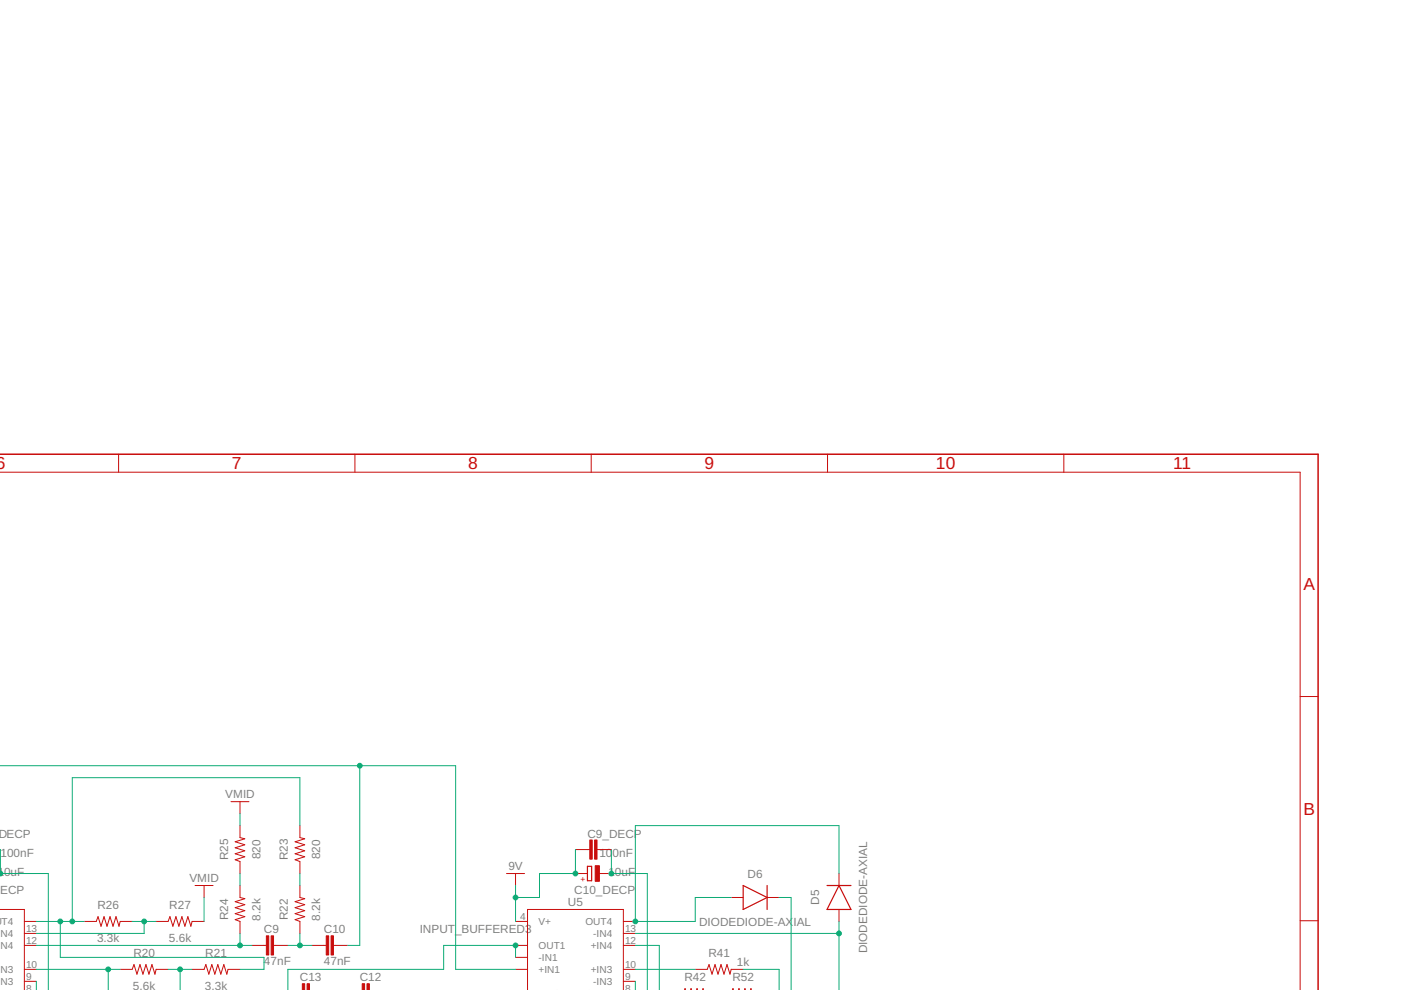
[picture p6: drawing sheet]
<svg xmlns="http://www.w3.org/2000/svg" width="297mm" height="210mm" viewBox="0 0 297 210" stroke-linecap="round" stroke-linejoin="round" font-family="sans-serif">
<g fill="none" stroke="#c90d0c" stroke-width=".21">
<path d="M25.1 96.3v3.8M75.2 96.3v3.8M125.3 96.3v3.8M175.5 96.3v3.8M225.6 96.3v3.8M-.1 100.1h275.8v109.8M275.7 147.7h3.8M49 170h3.8M50.9 170v2.5M50.9 175v2.6l1 .2-2 .7 2 .6-2 .6 2 .7-2 .6 2 .7-2 .6 1 .4v2.5M63.6 175v2.6l1 .2-2 .7 2 .6-2 .6 2 .7-2 .6 2 .7-2 .6 1 .4v2.5M-.1 192.8h5.3v17.1"/>
<path d="M0 180.1h.1M0 185.2h.1M5.2 195.4h2.5M5.2 197.9h2.5M17.9 195.4h2.5l.4-1 .6 2 .7-2 .6 2 .6-2 .7 2 .6-2 .6 2 .3-1h2.5M33.1 195.4h2.5l.4-1 .7 2 .6-2 .6 2 .7-2 .6 2 .6-2 .7 2 .2-1h2.6M41.4 187.7h3.8M43.3 187.7v2.6M50.9 187.7v2.6l1 .2-2 .7 2 .6-2 .6 2 .7-2 .6 2 .7-2 .6 1 .4v2.5M63.6 187.7v2.6l1 .2-2 .7 2 .6-2 .6 2 .7-2 .6 2 .7-2 .6 1 .4v2.5M107.4 185.2h3.8M109.3 195.4h2.5"/>
<path d="M109.3 185.2v2.5M122 180.1h3.1M122 185.2h2.5M126.6 180.1h3M127.1 185.2h2.5M132.2 195.4h2.5M132.2 197.9h2.5M155 190.3h2.6M162.6 190.3h2.6M177.9 185.2v2.5M177.9 192.8v2.6M275.7 195.2h3.8"/>
<path d="M5.2 208.1h2.5M5.2 205.5h2.5M5.2 200.4h2.5M25.5 205.5h2.5l.4-1 .6 2 .7-2 .6 2 .6-2 .7 2 .6-2 .7 2 .2-1h2.5M40.7 205.5h2.6l.3-1 .7 2 .6-2 .7 2 .6-2 .6 2 .7-2 .6 2 .2-1h2.6M53.4 200.4h3.1M58 200.4h3M66.1 200.4h3.1M70.7 200.4h3M109.3 205.5h2.5M109.3 200.4h2.5M109.3 203h2.5"/>
<path d="M111.8 209.9v-17.1h20.4v17.1M132.2 208.1h2.5M132.2 205.5h2.5M132.2 200.4h2.5M145.1 209.9l.1-.3 .2 .3M146.4 209.9l.1-.3 .1 .3M147.4 205.5h2.5l.4-1 .7 2 .6-2 .6 2 .7-2 .6 2 .6-2 .7 2 .2-1h2.6M147.7 209.9l.1-.3 .1 .3M148.9 209.9l.2-.3 .1 .3M155.3 209.9l.1-.3 .1 .3M156.6 209.9l.1-.3 .1 .3M157.8 209.9l.1-.3 .2 .3"/>
<path d="M159.1 209.9l.1-.3 .1 .3"/>
</g>
<g fill="#c90d0c" stroke="#c90d0c" stroke-width=".21">
<path d="M56.5 198.4h.5v4.1h-.5z"/>
<path d="M57.5 198.4h.5v4.1h-.5z"/>
<path d="M69.2 198.4h.5v4.1h-.5z"/>
<path d="M70.2 198.4h.5v4.1h-.5z"/>
<path d="M125.1 178.1h.5v4.1h-.5z"/>
<path d="M126.1 178.1h.5v4.1h-.5z"/>
<path d="M126.2 183.6h.9v3.3h-.9z"/>
<path d="M76.8 208.6h.5v1.3h-.5z"/>
<path d="M77.8 208.6h.5v1.3h-.5z"/>
<path d="M64.1 208.6h.5v1.3h-.5z"/>
<path d="M65.1 208.6h.5v1.3h-.5z"/>
</g>
<path d="M124.5 183.7h.9v3h-.9zM157.6 187.7l5 2.6-5 2.5zM162.6 187.7v5.1M175.3 187.7h5.1M177.9 187.7l2.5 5.1h-5.1z" fill="none" stroke="#c90d0c" stroke-width=".25"/>
<path d="M-.1 96.3h279.6v113.6" fill="none" stroke="#c90d0c" stroke-width=".32"/>
<g fill="none" stroke="#0dab76" stroke-width=".21">
<path d="M-.1 162.3h96.7v43.2h12.7M50.9 172.5v2.5M63.6 175v-10.1h-48.3v30.5M76.3 162.3v38.1h-2.6M.1 180.1v5.1h10.1v24.7M7.7 195.4h10.2M12.8 195.4v7.6h43.2v2.5h-5.1M28 195.4h5.1M30.6 195.4v2.5h-22.9M43.3 190.3v5.1M50.9 185.2v2.5M50.9 197.9v2.5"/>
<path d="M63.6 185.2v2.5M63.6 197.9v2.5M109.3 187.7v7.7M122 180.1v5.1h-7.6v5.1h-5.1M129.6 180.1v5.1h7.6v24.7M134.7 197.9h43.2M165.2 190.3h2.5v19.6M177.9 185.2v-10.2h-43.2v20.4h12.7v-5.1h7.6M177.9 195.4v14.5M7.7 205.5h17.8M7.7 200.4h45.7M7.7 208.1v1.8"/>
<path d="M22.9 205.5v4.4M35.6 205.5h5.1M38.2 205.5v4.4M61 200.4h5.1M109.3 203v-2.6h-15.2v5.1h-33.1v4.4M134.7 205.5h12.7M134.7 200.4h5.1v9.5M134.7 208.1v1.8M157.6 205.5h7.6v4.4"/>
</g>
<g fill="#0dab76" stroke="#0dab76" stroke-width=".21">
<path d="M-.1 184.8a.47 .47 0 0 1 .7 .4 .47 .47 0 0 1-.7 .4z" fill-rule="evenodd"/>
<circle cx="129.6" cy="185.2" r=".51"/>
<circle cx="109.3" cy="190.3" r=".51"/>
<circle cx="122" cy="185.2" r=".51"/>
<circle cx="22.9" cy="205.5" r=".51"/>
<circle cx="15.3" cy="195.4" r=".51"/>
<circle cx="12.8" cy="195.4" r=".51"/>
<circle cx="38.2" cy="205.5" r=".51"/>
<circle cx="63.6" cy="200.4" r=".51"/>
<circle cx="50.9" cy="200.4" r=".51"/>
<circle cx="30.6" cy="195.4" r=".51"/>
<circle cx="109.3" cy="200.4" r=".51"/>
<circle cx="177.9" cy="197.9" r=".51"/>
<circle cx="134.7" cy="195.4" r=".51"/>
<circle cx="76.3" cy="162.3" r=".51"/>
</g>
<g font-size="3.7" fill="#c90d0c">
<text x="-.9" y="99.5">6</text>
<text x="49.2" y="99.5">7</text>
<text x="99.3" y="99.5">8</text>
<text x="149.4" y="99.5">9</text>
<text x="198.4" y="99.5">10</text>
<text x="248.7" y="99.5">11</text>
<text x="276.3" y="125.2">A</text>
<text x="276.3" y="172.7">B</text>
</g>
<g font-size="2.5" fill="#808080">
<text x="47.8" y="169.2">VMID</text>
<text x="-.4" y="177.6">DECP</text>
<text x="124.5" y="177.6">C9_DECP</text>
<text x="-.5" y="185.7">10uF</text>
<text x=".1" y="181.7">100nF</text>
<text x="48.3" y="182.4" transform="rotate(-90 48.3 182.4)">R25</text>
<text x="55.2" y="182.2" transform="rotate(-90 55.2 182.2)">820</text>
<text x="61" y="182.4" transform="rotate(-90 61 182.4)">R23</text>
<text x="67.9" y="182.2" transform="rotate(-90 67.9 182.2)">820</text>
<text x="107.8" y="184.4">9V</text>
<text x="127.1" y="181.7">10</text>
<text x="129" y="185.7">10uF</text>
<text x="129.9" y="181.7">0nF</text>
<text x="0" y="189.5">ECP</text>
<text x="40.2" y="187">VMID</text>
<text x="121.8" y="189.5">C10_DECP</text>
<text x="158.5" y="186.1">D6</text>
<text x="173.7" y="191.9" transform="rotate(-90 173.7 191.9)">D5</text>
<text x="20.7" y="192.8">R26</text>
<text x="35.9" y="192.8">R27</text>
<text x="48.3" y="195.1" transform="rotate(-90 48.3 195.1)">R24</text>
<text x="55.2" y="195.2" transform="rotate(-90 55.2 195.2)">8.2k</text>
<text x="56" y="197.9">C9</text>
<text x="61" y="195.1" transform="rotate(-90 61 195.1)">R22</text>
<text x="67.9" y="195.2" transform="rotate(-90 67.9 195.2)">8.2k</text>
<text x="68.7" y="197.9">C10</text>
<text x="89" y="197.9">INPUT_BUFFERED3</text>
<text x="120.4" y="192.1">U5</text>
<text x="148.2" y="196.3">DIODEDIODE-AX</text>
<text x="168.2" y="196.3">IAL</text>
<text x="20.6" y="199.7">3.3k</text>
<text x="28.3" y="203">R20</text>
<text x="35.8" y="199.7">5.6k</text>
<text x="43.5" y="203">R21</text>
<text x="150.2" y="203">R41</text>
<text x="183.8" y="202.2" transform="rotate(-90 183.8 202.2)">DIODEDIODE-AXIAL</text>
<text x="28.2" y="209.8">5.6k</text>
<text x="43.4" y="209.8">3.3k</text>
<text x="56" y="204.5">47nF</text>
<text x="63.6" y="208.1">C13</text>
<text x="68.7" y="204.5">47nF</text>
<text x="76.3" y="208.1">C12</text>
<text x="145.1" y="208.1">R42</text>
<text x="155.3" y="208.1">R52</text>
<text x="156.2" y="204.8">1k</text>
</g>
<g font-size="2.1" fill="#808080">
<text x=".3" y="196.1">T4</text>
<text x="5.5" y="197.6">13</text>
<text x="110.3" y="195">4</text>
<text x="114.2" y="196.1">V+</text>
<text x="124.1" y="196.1">OUT4</text>
<text x="132.5" y="197.6">13</text>
<text x="-.5" y="201.2">IN4</text>
<text x="-.5" y="198.7">IN4</text>
<text x="5.5" y="200.1">12</text>
<text x="114.2" y="201.2">OUT1</text>
<text x="114.2" y="203.7">-IN1</text>
<text x="125.3" y="201.2">+IN4</text>
<text x="125.8" y="198.7">-IN4</text>
<text x="132.5" y="200.1">12</text>
<text x="-.5" y="206.3">IN3</text>
<text x="-.5" y="208.8">IN3</text>
<text x="5.5" y="207.7">9</text>
<text x="5.5" y="205.2">10</text>
<text x="114.2" y="206.3">+IN1</text>
<text x="125.3" y="206.3">+IN3</text>
<text x="125.8" y="208.8">-IN3</text>
<text x="132.5" y="207.7">9</text>
<text x="132.5" y="205.2">10</text>
<text x="5.5" y="210.3">8</text>
<text x="132.5" y="210.3">8</text>
</g>
<text font-size="1.8" fill="#c90d0c" x="123.1" y="187.1">+</text>
</svg>
